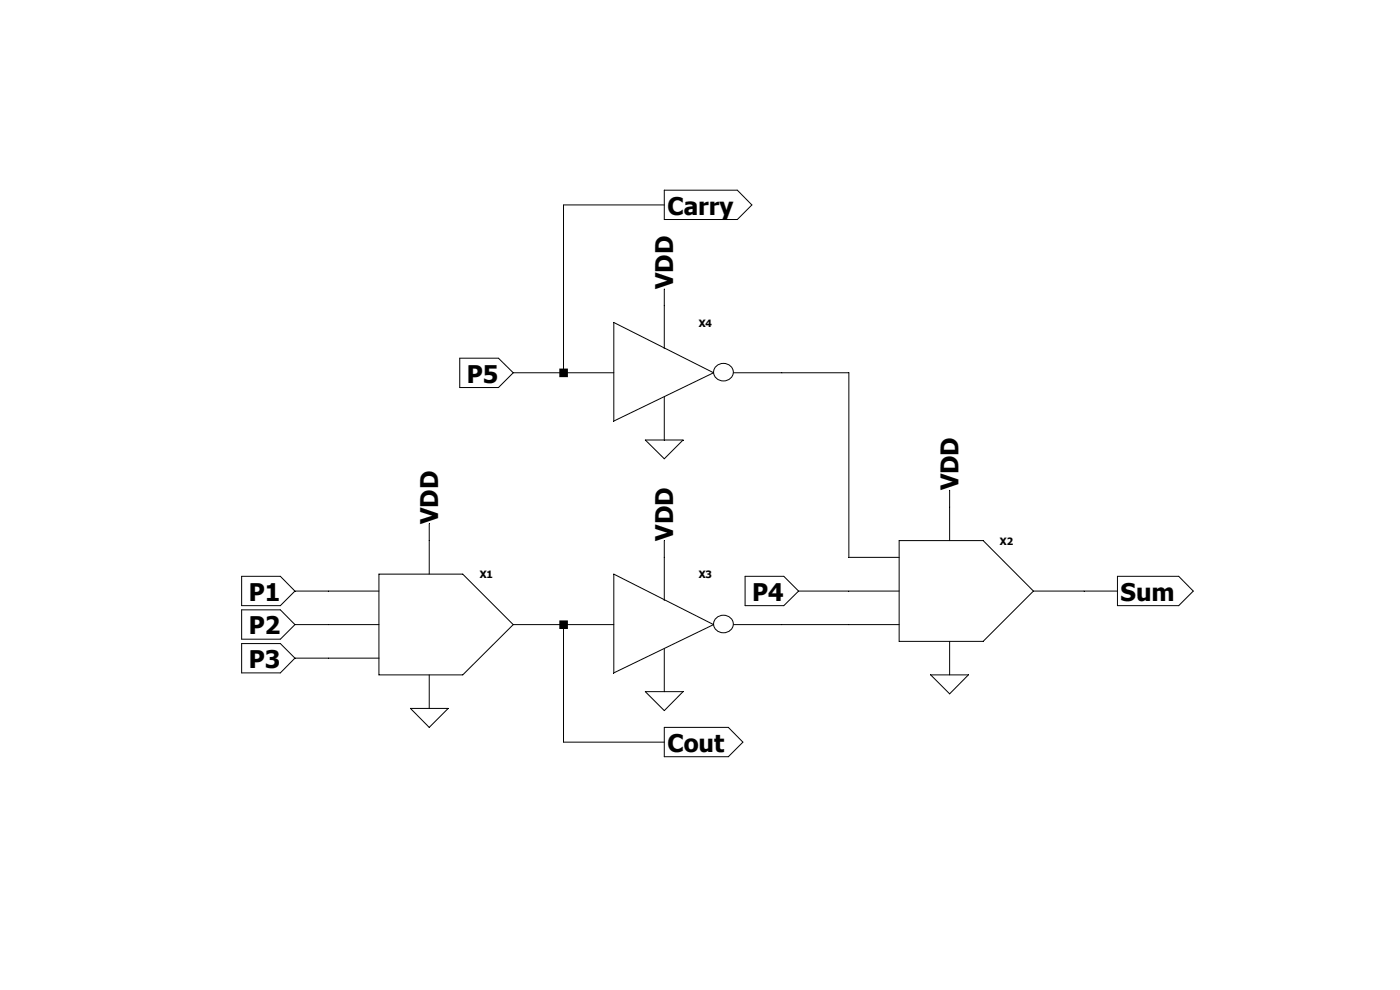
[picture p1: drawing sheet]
<svg xmlns="http://www.w3.org/2000/svg" width="297mm" height="210mm" viewBox="0 0 297 210" stroke-linecap="round" stroke-linejoin="round" font-family="sans-serif">
<g fill="none" stroke="#000" stroke-width=".21">
<path d="M140.9 40.3h15.5l3.1 3.2-3.1 3.1h-15.5zM140.9 43.5h-21.4v35.6M97.5 76h8.2l3.2 3.1-3.2 3.1h-8.2zM108.9 79.1h21.3M130.2 68.4l21.2 10.7-21.2 10.2zM140.9 61.3v12.7M152 77.6a2.07 2.07 0 0 1 2.4-.3 2.07 2.07 0 0 1 1.1 2.1 2.09 2.09 0 0 1-2.5 1.4 2.09 2.09 0 0 1-1.5-2.3zM155.6 79.1h24.5v39.1h10.7M136.9 93.3h8l-4 4zM140.9 84.2v9.1M91.1 111.1v10.7M140.9 114.7v12.7"/>
<path d="M190.8 114.7h17.8l10.6 10.7-10.6 10.7h-17.8zM201.5 104v10.7M51.3 122.3h8.2l3.1 3.1-3.1 3.1h-8.2zM51.3 129.4h8.2l3.1 3.1-3.1 3.1h-8.2zM51.3 136.5h8.2l3.1 3.1-3.1 3.1h-8.2zM62.6 125.4h17.8M62.6 132.5h17.8M62.6 139.6h17.8M80.4 121.8h17.8l10.7 10.7-10.7 10.7h-17.8zM108.9 132.5h21.3M119.5 132.5v24.9h21.4M130.2 121.8l21.2 10.7-21.2 10.2z"/>
<path d="M140.9 137.6v9.1M152 131.1a2.07 2.07 0 0 1 2.4-.4 2.07 2.07 0 0 1 1.1 2.2 2.09 2.09 0 0 1-2.5 1.3 2.09 2.09 0 0 1-1.5-2.3zM155.6 132.5h35.2M158.1 122.3h8.2l3.1 3.1-3.1 3.1h-8.2zM169.4 125.4h21.4M201.5 136.1v7.1M219.2 125.4h17.9M237.1 122.3h13l3.1 3.1-3.1 3.1h-13zM87.1 150.3h8l-4 4zM91.1 143.2v7.1M136.9 146.7h8l-4 4zM140.9 154.3h13.6l3.1 3.1-3.1 3.1h-13.6z"/>
<path d="M197.4 143.2h8l-3.9 4z"/>
</g>
<path d="M118.7 78.2h1.8v1.8h-1.8zM118.7 131.6h1.8v1.8h-1.8z" fill-rule="evenodd" fill="#000"/>
<g font-size="5.2">
<text x="141.6" y="45.6">Carry</text>
<text x="142.8" y="61.3" transform="rotate(-90 142.8 61.3)">VDD</text>
<text x="99.1" y="81.2">P5</text>
<text x="203.4" y="104" transform="rotate(-90 203.4 104)">VDD</text>
<text x="93" y="111.1" transform="rotate(-90 93 111.1)">VDD</text>
<text x="142.8" y="114.7" transform="rotate(-90 142.8 114.7)">VDD</text>
<text x="52.8" y="127.5">P1</text>
<text x="159.6" y="127.5">P4</text>
<text x="237.7" y="127.5">Sum</text>
<text x="52.8" y="134.6">P2</text>
<text x="52.8" y="141.7">P3</text>
<text x="141.6" y="159.5">Cout</text>
</g>
<g font-size="2.1">
<text x="148.3" y="69.3">X4</text>
<text x="212.1" y="115.6">X2</text>
<text x="101.8" y="122.7">X1</text>
<text x="148.3" y="122.7">X3</text>
</g>
</svg>
